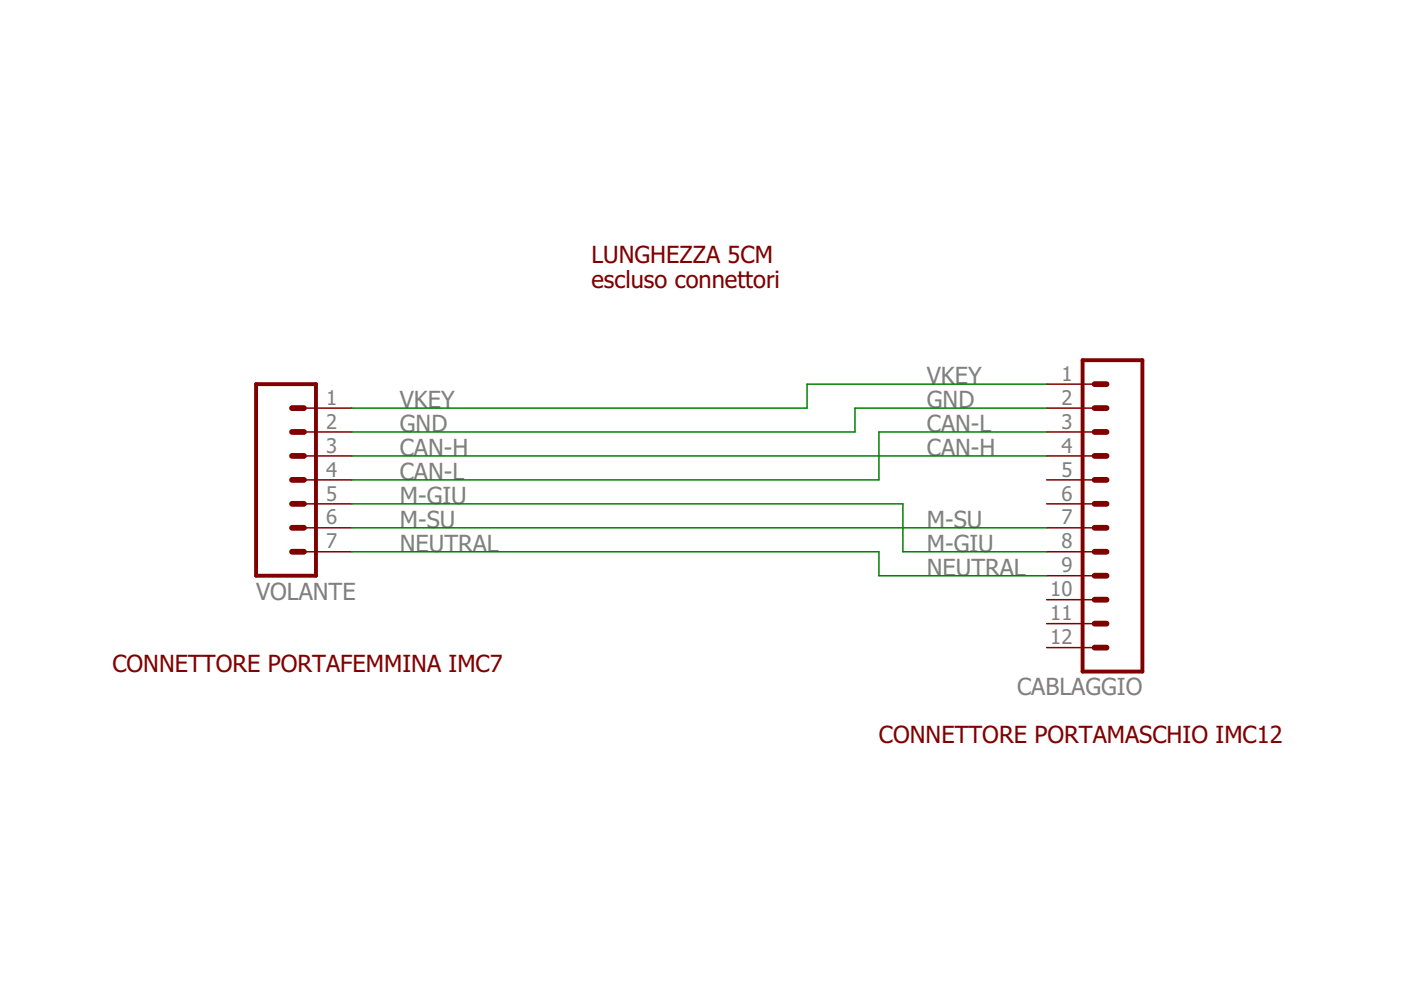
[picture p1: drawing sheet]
<?xml version="1.0" encoding="utf-8"?>
<!DOCTYPE eagle SYSTEM "eagle.dtd">
<eagle version="7.5.0">
<drawing>
<settings>
<setting alwaysvectorfont="no"/>
<setting verticaltext="up"/>
</settings>
<grid distance="2.54" unitdist="mm" unit="mm" style="lines" multiple="1" display="no" altdistance="0.01" altunitdist="inch" altunit="inch"/>
<schematic xreflabel="%F%N/%S.%C%R" xrefpart="/%S.%C%R">
<libraries>
<library name="con-amp-quick">
<symbols>
<symbol name="M07">
<wire x1="1.27" y1="-7.62" x2="-5.08" y2="-7.62" width="0.4064" layer="94"/>
<wire x1="-1.27" y1="0" x2="0" y2="0" width="0.6096" layer="94"/>
<wire x1="-1.27" y1="-2.54" x2="0" y2="-2.54" width="0.6096" layer="94"/>
<wire x1="-1.27" y1="-5.08" x2="0" y2="-5.08" width="0.6096" layer="94"/>
<wire x1="-5.08" y1="12.7" x2="-5.08" y2="-7.62" width="0.4064" layer="94"/>
<wire x1="1.27" y1="-7.62" x2="1.27" y2="12.7" width="0.4064" layer="94"/>
<wire x1="-5.08" y1="12.7" x2="1.27" y2="12.7" width="0.4064" layer="94"/>
<wire x1="-1.27" y1="5.08" x2="0" y2="5.08" width="0.6096" layer="94"/>
<wire x1="-1.27" y1="2.54" x2="0" y2="2.54" width="0.6096" layer="94"/>
<wire x1="-1.27" y1="7.62" x2="0" y2="7.62" width="0.6096" layer="94"/>
<wire x1="-1.27" y1="10.16" x2="0" y2="10.16" width="0.6096" layer="94"/>
<text x="-5.08" y="-10.16" size="1.778" layer="96">&gt;VALUE</text>
<text x="-5.08" y="13.462" size="1.778" layer="95">&gt;NAME</text>
<pin name="1" x="5.08" y="-5.08" visible="pad" length="middle" direction="pas" swaplevel="1" rot="R180"/>
<pin name="2" x="5.08" y="-2.54" visible="pad" length="middle" direction="pas" swaplevel="1" rot="R180"/>
<pin name="3" x="5.08" y="0" visible="pad" length="middle" direction="pas" swaplevel="1" rot="R180"/>
<pin name="4" x="5.08" y="2.54" visible="pad" length="middle" direction="pas" swaplevel="1" rot="R180"/>
<pin name="5" x="5.08" y="5.08" visible="pad" length="middle" direction="pas" swaplevel="1" rot="R180"/>
<pin name="6" x="5.08" y="7.62" visible="pad" length="middle" direction="pas" swaplevel="1" rot="R180"/>
<pin name="7" x="5.08" y="10.16" visible="pad" length="middle" direction="pas" swaplevel="1" rot="R180"/>
</symbol>
<symbol name="M12">
<wire x1="1.27" y1="-17.78" x2="-5.08" y2="-17.78" width="0.4064" layer="94"/>
<wire x1="-1.27" y1="-10.16" x2="0" y2="-10.16" width="0.6096" layer="94"/>
<wire x1="-1.27" y1="-12.7" x2="0" y2="-12.7" width="0.6096" layer="94"/>
<wire x1="-1.27" y1="-15.24" x2="0" y2="-15.24" width="0.6096" layer="94"/>
<wire x1="-5.08" y1="15.24" x2="-5.08" y2="-17.78" width="0.4064" layer="94"/>
<wire x1="1.27" y1="-17.78" x2="1.27" y2="15.24" width="0.4064" layer="94"/>
<wire x1="-5.08" y1="15.24" x2="1.27" y2="15.24" width="0.4064" layer="94"/>
<wire x1="-1.27" y1="-5.08" x2="0" y2="-5.08" width="0.6096" layer="94"/>
<wire x1="-1.27" y1="-7.62" x2="0" y2="-7.62" width="0.6096" layer="94"/>
<wire x1="-1.27" y1="-2.54" x2="0" y2="-2.54" width="0.6096" layer="94"/>
<wire x1="-1.27" y1="0" x2="0" y2="0" width="0.6096" layer="94"/>
<wire x1="-1.27" y1="2.54" x2="0" y2="2.54" width="0.6096" layer="94"/>
<wire x1="-1.27" y1="5.08" x2="0" y2="5.08" width="0.6096" layer="94"/>
<wire x1="-1.27" y1="7.62" x2="0" y2="7.62" width="0.6096" layer="94"/>
<wire x1="-1.27" y1="10.16" x2="0" y2="10.16" width="0.6096" layer="94"/>
<wire x1="-1.27" y1="12.7" x2="0" y2="12.7" width="0.6096" layer="94"/>
<text x="-5.08" y="-20.32" size="1.778" layer="96">&gt;VALUE</text>
<text x="-5.08" y="16.002" size="1.778" layer="95">&gt;NAME</text>
<pin name="1" x="5.08" y="-15.24" visible="pad" length="middle" direction="pas" swaplevel="1" rot="R180"/>
<pin name="2" x="5.08" y="-12.7" visible="pad" length="middle" direction="pas" swaplevel="1" rot="R180"/>
<pin name="3" x="5.08" y="-10.16" visible="pad" length="middle" direction="pas" swaplevel="1" rot="R180"/>
<pin name="4" x="5.08" y="-7.62" visible="pad" length="middle" direction="pas" swaplevel="1" rot="R180"/>
<pin name="5" x="5.08" y="-5.08" visible="pad" length="middle" direction="pas" swaplevel="1" rot="R180"/>
<pin name="6" x="5.08" y="-2.54" visible="pad" length="middle" direction="pas" swaplevel="1" rot="R180"/>
<pin name="7" x="5.08" y="0" visible="pad" length="middle" direction="pas" swaplevel="1" rot="R180"/>
<pin name="8" x="5.08" y="2.54" visible="pad" length="middle" direction="pas" swaplevel="1" rot="R180"/>
<pin name="9" x="5.08" y="5.08" visible="pad" length="middle" direction="pas" swaplevel="1" rot="R180"/>
<pin name="10" x="5.08" y="7.62" visible="pad" length="middle" direction="pas" swaplevel="1" rot="R180"/>
<pin name="11" x="5.08" y="10.16" visible="pad" length="middle" direction="pas" swaplevel="1" rot="R180"/>
<pin name="12" x="5.08" y="12.7" visible="pad" length="middle" direction="pas" swaplevel="1" rot="R180"/>
</symbol>
</symbols>
<devicesets>
<deviceset name="M07" prefix="SL" uservalue="yes">
<gates>
<gate name="G$1" symbol="M07" x="-2.54" y="0"/>
</gates>
<devices>
<device name="" package="07P">
<connects>
<connect gate="G$1" pin="1" pad="1"/>
<connect gate="G$1" pin="2" pad="2"/>
<connect gate="G$1" pin="3" pad="3"/>
<connect gate="G$1" pin="4" pad="4"/>
<connect gate="G$1" pin="5" pad="5"/>
<connect gate="G$1" pin="6" pad="6"/>
<connect gate="G$1" pin="7" pad="7"/>
</connects>
<technologies>
<technology name="">
<attribute name="MF" value="" constant="no"/>
<attribute name="MPN" value="" constant="no"/>
<attribute name="OC_FARNELL" value="unknown" constant="no"/>
<attribute name="OC_NEWARK" value="unknown" constant="no"/>
</technology>
</technologies>
</device>
</devices>
</deviceset>
<deviceset name="M12" prefix="SL" uservalue="yes">
<gates>
<gate name="G$1" symbol="M12" x="-2.54" y="0"/>
</gates>
<devices>
<device name="" package="12P">
<connects>
<connect gate="G$1" pin="1" pad="1"/>
<connect gate="G$1" pin="10" pad="10"/>
<connect gate="G$1" pin="11" pad="11"/>
<connect gate="G$1" pin="12" pad="12"/>
<connect gate="G$1" pin="2" pad="2"/>
<connect gate="G$1" pin="3" pad="3"/>
<connect gate="G$1" pin="4" pad="4"/>
<connect gate="G$1" pin="5" pad="5"/>
<connect gate="G$1" pin="6" pad="6"/>
<connect gate="G$1" pin="7" pad="7"/>
<connect gate="G$1" pin="8" pad="8"/>
<connect gate="G$1" pin="9" pad="9"/>
</connects>
<technologies>
<technology name="">
<attribute name="MF" value="" constant="no"/>
<attribute name="MPN" value="" constant="no"/>
<attribute name="OC_FARNELL" value="unknown" constant="no"/>
<attribute name="OC_NEWARK" value="unknown" constant="no"/>
</technology>
</technologies>
</device>
</devices>
</deviceset>
</devicesets>
</library>
</libraries>
<attributes>
</attributes>
<variantdefs>
</variantdefs>
<classes>
<class number="0" name="default" width="0" drill="0">
</class>
</classes>
<parts>
<part name="VOLANTE" library="con-amp-quick" deviceset="M07" device=""/>
<part name="CABLAGGIO" library="con-amp-quick" deviceset="M12" device=""/>
</parts>
<sheets>
<sheet>
<plain>
<text x="63.5" y="33.02" size="1.778" layer="94">CONNETTORE PORTAMASCHIO IMC12</text>
<text x="-17.78" y="40.64" size="1.778" layer="94">CONNETTORE PORTAFEMMINA IMC7</text>
<text x="33.02" y="81.28" size="1.778" layer="94">LUNGHEZZA 5CM 
escluso connettori</text>
</plain>
<instances>
<instance part="VOLANTE" gate="G$1" x="2.54" y="63.5" rot="MR180"/>
<instance part="CABLAGGIO" gate="G$1" x="86.36" y="55.88" rot="R180"/>
</instances>
<busses>
</busses>
<nets>
<net name="CAN-H" class="0">
<segment>
<pinref part="VOLANTE" gate="G$1" pin="3"/>
<wire x1="7.62" y1="63.5" x2="81.28" y2="63.5" width="0.1524" layer="91"/>
<pinref part="CABLAGGIO" gate="G$1" pin="4"/>
<label x="12.7" y="63.5" size="1.778" layer="95"/>
<label x="68.58" y="63.5" size="1.778" layer="95"/>
</segment>
</net>
<net name="VKEY" class="0">
<segment>
<pinref part="VOLANTE" gate="G$1" pin="1"/>
<wire x1="7.62" y1="68.58" x2="55.88" y2="68.58" width="0.1524" layer="91"/>
<wire x1="55.88" y1="68.58" x2="55.88" y2="71.12" width="0.1524" layer="91"/>
<pinref part="CABLAGGIO" gate="G$1" pin="1"/>
<wire x1="55.88" y1="71.12" x2="81.28" y2="71.12" width="0.1524" layer="91"/>
<label x="12.7" y="68.58" size="1.778" layer="95"/>
<label x="68.58" y="71.12" size="1.778" layer="95"/>
</segment>
</net>
<net name="GND" class="0">
<segment>
<pinref part="CABLAGGIO" gate="G$1" pin="2"/>
<wire x1="81.28" y1="68.58" x2="60.96" y2="68.58" width="0.1524" layer="91"/>
<wire x1="60.96" y1="68.58" x2="60.96" y2="66.04" width="0.1524" layer="91"/>
<pinref part="VOLANTE" gate="G$1" pin="2"/>
<wire x1="60.96" y1="66.04" x2="7.62" y2="66.04" width="0.1524" layer="91"/>
<label x="12.7" y="66.04" size="1.778" layer="95"/>
<label x="68.58" y="68.58" size="1.778" layer="95"/>
</segment>
</net>
<net name="CAN-L" class="0">
<segment>
<pinref part="VOLANTE" gate="G$1" pin="4"/>
<wire x1="7.62" y1="60.96" x2="63.5" y2="60.96" width="0.1524" layer="91"/>
<wire x1="63.5" y1="60.96" x2="63.5" y2="66.04" width="0.1524" layer="91"/>
<pinref part="CABLAGGIO" gate="G$1" pin="3"/>
<wire x1="63.5" y1="66.04" x2="81.28" y2="66.04" width="0.1524" layer="91"/>
<label x="12.7" y="60.96" size="1.778" layer="95"/>
<label x="68.58" y="66.04" size="1.778" layer="95"/>
</segment>
</net>
<net name="M-GIU" class="0">
<segment>
<pinref part="VOLANTE" gate="G$1" pin="5"/>
<wire x1="7.62" y1="58.42" x2="66.04" y2="58.42" width="0.1524" layer="91"/>
<wire x1="66.04" y1="58.42" x2="66.04" y2="53.34" width="0.1524" layer="91"/>
<pinref part="CABLAGGIO" gate="G$1" pin="8"/>
<wire x1="66.04" y1="53.34" x2="81.28" y2="53.34" width="0.1524" layer="91"/>
<label x="12.7" y="58.42" size="1.778" layer="95"/>
<label x="68.58" y="53.34" size="1.778" layer="95"/>
</segment>
</net>
<net name="M-SU" class="0">
<segment>
<pinref part="VOLANTE" gate="G$1" pin="6"/>
<pinref part="CABLAGGIO" gate="G$1" pin="7"/>
<wire x1="7.62" y1="55.88" x2="81.28" y2="55.88" width="0.1524" layer="91"/>
<label x="12.7" y="55.88" size="1.778" layer="95"/>
<label x="68.58" y="55.88" size="1.778" layer="95"/>
</segment>
</net>
<net name="NEUTRAL" class="0">
<segment>
<pinref part="VOLANTE" gate="G$1" pin="7"/>
<wire x1="7.62" y1="53.34" x2="63.5" y2="53.34" width="0.1524" layer="91"/>
<wire x1="63.5" y1="53.34" x2="63.5" y2="50.8" width="0.1524" layer="91"/>
<pinref part="CABLAGGIO" gate="G$1" pin="9"/>
<wire x1="63.5" y1="50.8" x2="81.28" y2="50.8" width="0.1524" layer="91"/>
<label x="12.7" y="53.34" size="1.778" layer="95"/>
<label x="68.58" y="50.8" size="1.778" layer="95"/>
</segment>
</net>
</nets>
</sheet>
</sheets>
</schematic>
</drawing>
<compatibility>
<note version="6.3" minversion="6.2.2" severity="warning">
Since Version 6.2.2 text objects can contain more than one line,
which will not be processed correctly with this version.
</note>
</compatibility>
</eagle>
